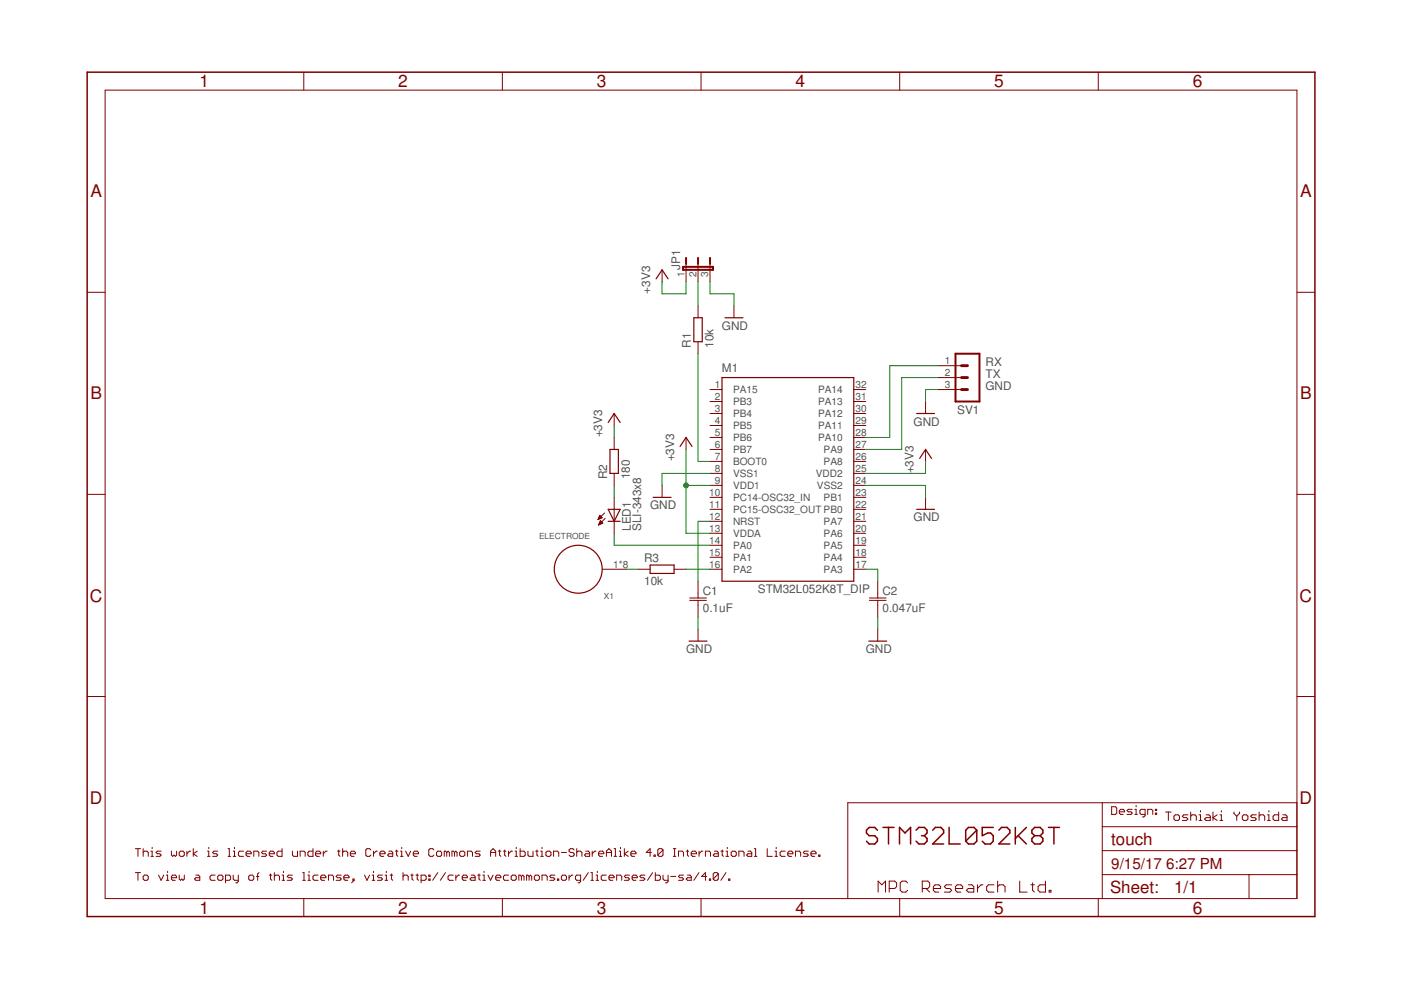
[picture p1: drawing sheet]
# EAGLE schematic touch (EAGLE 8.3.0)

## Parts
C1  0.1uF  C-JIS050-024X044  [C050-024X044]
C2  0.047uF  C-JIS050-024X044  [C050-024X044]
JP1  JP2E  [JP2]
LED1  SLI-343x8  LED3MM  [LED3MM]
M1  STM32L052K8T_DIP  [DIP32]
R1  10k  R-EU_0207/2V  [0207/2V]
R2  180  R-EU_0207/2V  [0207/2V]
R3  10k  R-EU_0207/10  [0207/10]
SV1  MA03-1  [MA03-1]
X1  ELECTRODE  [ELECTRODE]

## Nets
+3V3: JP1.1 M1.9(VDD1) M1.13(VDDA) M1.25(VDD2) R2.2
GND: C1.2 C2.2 JP1.3 M1.8(VSS1) M1.24(VSS2) SV1.3
N$1: M1.27(PA9) SV1.2
N$2: M1.7(BOOT0) R1.1
N$3: M1.28(PA10) SV1.1
N$4: C1.1 M1.12(NRST)
N$5: LED1.K(C) M1.14(PA0)
N$6: JP1.2 R1.2
N$7: C2.1 M1.17(PA3)
N$8: M1.16(PA2) R3.2
N$9: LED1.A R2.1
N$10: R3.1 X1.1 X1.2 X1.3 X1.4 X1.5 X1.6 X1.7 X1.8
Unconnected: M1.1(PA15) M1.2(PB3) M1.3(PB4) M1.4(PB5) M1.5(PB6) M1.6(PB7) M1.10(PC14-OSC32_IN) M1.11(PC15-OSC32_OUT) M1.15(PA1) M1.18(PA4) M1.19(PA5) M1.20(PA6) M1.21(PA7) M1.22(PB0) M1.23(PB1) M1.26(PA8) M1.29(PA11) M1.30(PA12) M1.31(PA13) M1.32(PA14)

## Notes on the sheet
- RX
- TX
- GND
- Design:
- Toshiaki Yoshida
- STM32L052K8T
- This work is licensed under the Creative Commons Attribution-ShareAlike 4.0 International License.
- To view a copy of this license, visit http://creativecommons.org/licenses/by-sa/4.0/.
- MPC Research Ltd.
